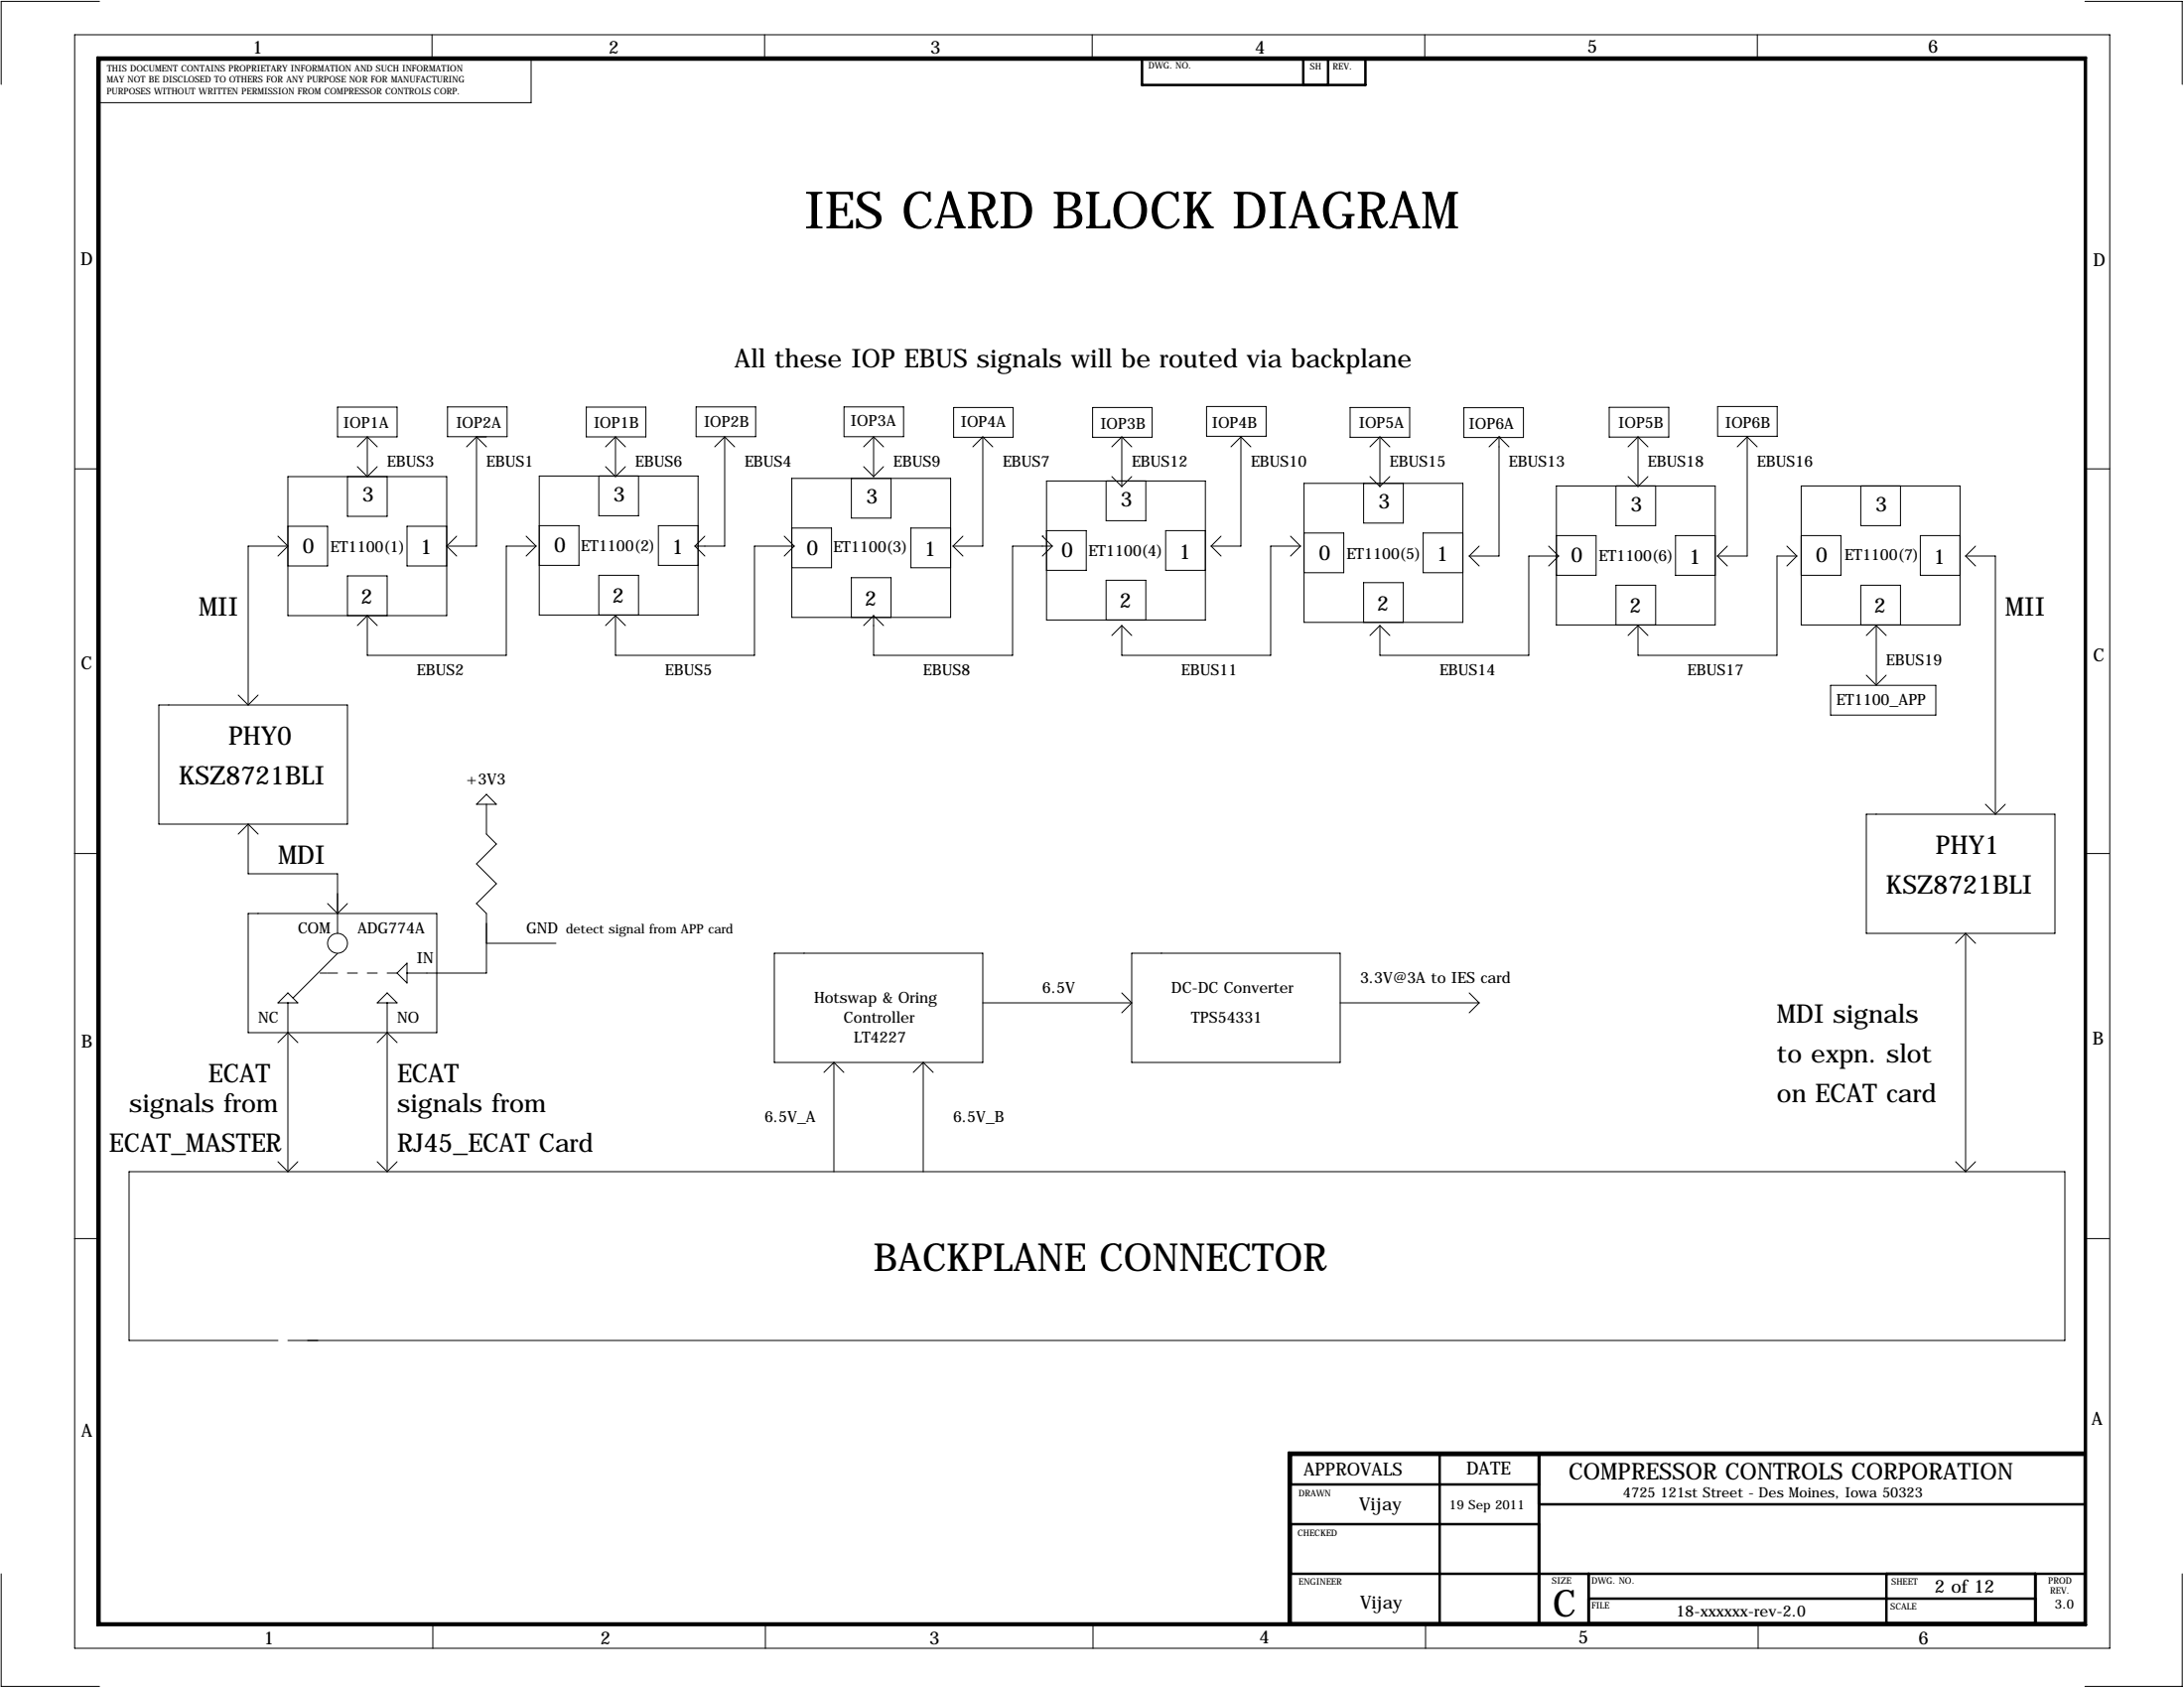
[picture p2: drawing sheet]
<svg xmlns="http://www.w3.org/2000/svg" width="559mm" height="432mm" viewBox="0 0 559 432" stroke-linecap="round" stroke-linejoin="round" font-family="sans-serif">
<g fill="none" stroke="#000" stroke-width=".25">
<path d="M19.1 8.9h520.7v412.7h-520.7zM25.5 .4h-25.2v21.2M110.5 8.9v6.3M143.1 15.2h-7.2v11.1h-110.9M195.6 8.9v6.3M279.5 8.9v6.3M364.5 8.9v6.3M449.6 8.9v6.3M533.5 .4h24.8v21.2M19.2 119.9h6.4M86.4 104.1h15.2v7.7h-15.2zM91.4 119.4l2.6 2.5"/>
<path d="M94 111.8v10.1M94 111.8l2.5 2.5M94 111.8l-2.6 2.5M96.5 119.4l-2.5 2.5M114.5 104.1h15.2v7.6h-15.2zM121.9 111.8h2.6M121.9 111.8v27.9h-7.6M121.9 111.8l-2.5 2.5M121.9 111.8l2.6 2.5M150 104.1h15.3v7.7h-15.3zM154.9 119.4l2.6 2.5M157.5 111.8v10.1"/>
<path d="M157.5 111.8l-2.6 2.5M157.5 111.8l2.5 2.5M160 119.4l-2.5 2.5M178.1 104.1h15.2v7.6h-15.2zM185.4 111.8v27.9h-7.6M185.4 111.8l-2.5 2.5M185.4 111.8l2.6 2.5M216 104.1h15.2v7.6h-15.2zM221 119.4l2.5 2.5M223.5 111.8v10.1M223.5 111.8l-2.5 2.5M223.5 111.8l2.6 2.5"/>
<path d="M226.1 119.4l-2.6 2.5M244 104.2h15.2v7.7h-15.2zM251.5 111.8v27.9h-7.7M251.5 111.8l-2.6 2.5M251.5 111.8l2.5 2.5M279.6 104.2h15.2v7.7h-15.2zM287 111.8v12.7M287 111.8l-2.5 2.5M287 111.8l2.6 2.5M308.7 104h15.3v7.6h-15.3zM317.5 111.8v27.9h-7.6M317.5 111.8l-2.5 2.5"/>
<path d="M317.5 111.8l2.5 2.5M345.4 104.2h15.3v7.7h-15.3zM353.1 111.8v12.7M353.1 111.8l-2.6 2.5M353.1 111.8l2.5 2.5M374.5 104.3h15.3v7.6h-15.3zM383.5 111.8h.1M383.5 111.8v30.4h-7.6M383.5 111.8l-2.5 2.5M383.5 111.8l2.6 2.5M411.7 104.2h15.3v7.6h-15.3zM419.1 111.8v12.7"/>
<path d="M419.1 111.8l-2.5 2.5M419.1 111.8l2.5 2.5M439.5 104h15.2v7.6h-15.2zM447 111.8v30.4h-7.6M447 111.8l-2.5 2.5M447 111.8l2.6 2.5M533.4 119.9h6.4M71.1 137.2l2.6 2.5M73.7 121.9h40.6v35.6h-40.6zM73.7 134.6h10.1v10.2h-10.1M73.7 139.7h-10.2v40.6M73.7 139.7l-2.6 2.5"/>
<path d="M88.9 121.9v10.2h10.2v-10.2M114.3 134.6h-10.2v10.2h10.2M114.3 139.7l2.5 2.5M116.8 137.2l-2.5 2.5M134.6 137.2l2.6 2.5M137.2 139.7h-7.7v27.9h-35.5v-10.1M137.2 139.7l-2.6 2.5M138 121.8h40.6v35.5h-40.6zM138 134.5h10.1v10.1h-10.1M153.2 121.8v10.1h10.2v-10.1M177.8 139.7l2.5 2.5M178.6 134.5h-10.1v10.1h10.1"/>
<path d="M180.3 137.2l-2.5 2.5M200.7 137.2l2.5 2.5M202.6 122.4h40.6v35.5h-40.6zM202.6 135.1h10.2v10.1h-10.2M203.2 139.7h-10.2v27.9h-35.5v-10.1M203.2 139.7l-2.5 2.5M217.8 122.4v10.1h10.2v-10.1M243.2 135.1h-10.1v10.1h10.1M243.8 139.7l2.6 2.5M246.4 137.2l-2.6 2.5M266.7 137.2h.1M266.7 137.2l2.5 2.5"/>
<path d="M267.8 123h40.6v35.6h-40.6zM267.8 135.7h10.1v10.2h-10.1M269.2 139.7h-10.1v27.9h-35.6v-10.1M269.2 139.7l-2.5 2.5M283 123v10.2h10.2v-10.2M284.5 121.9l2.5 2.6M289.6 121.9l-2.6 2.6M308.4 135.7h-10.2v10.2h10.2M309.9 139.7l2.5 2.5M312.4 137.2l-2.5 2.5M330.2 137.2l2.5 2.5M332.7 139.7h-7.6v27.9h-38.1v-7.6"/>
<path d="M332.7 139.7l-2.5 2.5M333.7 123.6h40.6v35.6h-40.6zM333.7 136.3h10.1v10.2h-10.1M348.9 123.6v10.2h10.2v-10.2M350.5 121.9l2.6 2.6M355.6 121.9l-2.5 2.6M374.3 136.3h-10.2v10.2h10.2M378.5 139.7l-2.6 2.5M396.2 139.7l2.6 2.5M398.2 137h10.2v10.2h-10.2M398.2 124.3h40.7v35.6h-40.7zM413.5 124.3v10.2h10.1v-10.2"/>
<path d="M416.6 121.9l2.5 2.6M421.6 121.9l-2.5 2.6M438.9 137h-10.2v10.2h10.2M442 139.7l-2.6 2.5M457.2 139.7l2.5 2.5M460.9 137h10.1v10.2h-10.1M460.9 124.3h40.6v35.6h-40.6zM476.1 124.3v10.2h10.2v-10.2M501.5 137h-10.2v10.2h10.2M505.5 139.7l-2.6 2.5M88.9 157.5v-10.2h10.2v10.2M94 157.5l-2.6 2.5"/>
<path d="M94 157.5l2.5 2.5M153.2 157.3v-10.1h10.2v10.1M157.5 157.5l-2.6 2.5M157.5 157.5l2.5 2.5M217.8 157.9v-10.1h10.2v10.1M223.5 157.5l-2.5 2.5M223.5 157.5l2.6 2.5M283 158.6v-10.2h10.2v10.2M348.9 159.2v-10.2h10.2v10.2M375.9 142.2l2.6 2.6M398.8 142.2h-7.6v25.4h-38.1v-7.6M398.8 142.2l-2.6 2.6"/>
<path d="M413.5 159.9v-10.2h10.1v10.2M439.4 142.2l2.6 2.6M459.7 142.2h-5v25.4h-35.6v-7.6M459.7 142.2l-2.5 2.6M476.1 159.9v-10.2h10.2v10.2M502.9 142.2h7.6v66.1M502.9 142.2l2.6 2.6M61 177.8l2.5 2.5M66 177.8l-2.5 2.5M287 160l-2.5 2.6M287 160l2.6 2.6M353.1 160l2.5 2.6"/>
<path d="M353.1 160l-2.6 2.6M419.1 160l-2.5 2.6M419.1 160l2.5 2.6M468.4 175.3h26.9v7.6h-26.9zM477.5 172.7l2.6 2.6M480.1 160v15.3M480.1 160l-2.6 2.6M480.1 160l2.5 2.6M482.6 172.7l-2.5 2.6M40.6 180.3h48.3v30.5h-48.3zM19 218.3h6.5M63.5 210.8v12.7h22.9v15.3"/>
<path d="M63.5 210.8l-2.5 2.6M63.5 210.8l2.5 2.6M124.5 205.7v7.7l2.5 2.5-5.1 5.1 5.1 5.1-5.1 5 2.6 2.6v15.2h-20.4M124.5 203.2l2.5 2.5h-5.1zM477.5 208.3h48.3v30.5h-48.3zM508 205.7l2.5 2.6M513.1 205.7l-2.6 2.6M533.3 218.3h6.4M63.5 233.7h48.3v30.5h-48.3zM83.8 231.1l2.6 2.6 2.5-2.6M502.9 238.8v60.9M502.9 238.8l-2.5 2.5"/>
<path d="M502.9 238.8l2.6 2.5M73.7 256.5v43.2M73.7 254l2.5 2.5h-5.1zM81.9 248.9h1.8M83.8 248.9h2.6M86.4 243.9l-11.5 11.3M88.9 248.9h2.5M94 248.9h2.5M99.1 256.5v43.2M99.1 254l2.5 2.5h-5.1zM99.1 248.9h2.5M101.6 248.9l2.5-2.5v5.1z"/>
<path d="M124.5 241.3h17.7M198.1 243.8h53.4v28h-53.4zM251.5 256.5h38.1M287 254l2.6 2.5M289.6 243.8h53.3v28h-53.3zM289.6 256.5l-2.6 2.6M342.9 256.5h35.6M375.9 254l2.6 2.5M378.5 256.5l-2.6 2.6M71.1 266.7l2.6-2.5 2.5 2.5M96.5 266.7l2.6-2.5 2.5 2.5M213.4 271.8v27.9"/>
<path d="M213.4 271.8l-2.6 2.5M213.4 271.8l2.5 2.5M236.2 271.8v27.9M236.2 271.8l-2.5 2.5M236.2 271.8l2.6 2.5M71.1 297.2l2.6 2.5M76.2 297.2l-2.5 2.5M96.5 297.2l2.6 2.5M101.6 297.2l-2.5 2.5M500.4 297.2l2.5 2.5M505.5 297.2l-2.6 2.5M19 316.8h6.5"/>
<path d="M533.3 316.8h6.4M71.1 342.9h-38.1v-43.2h495.3v43.2h-454.6M.3 402.6v28.8h25.2M110.7 415.3v6.3M195.8 415.3v6.3M279.7 415.3v6.3M364.7 415.3v6.3M449.8 415.3v6.3M558.3 402.6v28.8h-24.8"/>
<circle cx="86.4" cy="241.3" r="2.54"/>
</g>
<g fill="none" stroke="#000" stroke-width=".63">
<path d="M24.9 14.7h508.8v401h-508.8zM25.5 15.2h508v400.1h-508zM292.2 15h57.2v6.7h-57.2zM333.5 21.7v-6.7h6.3v6.7M330.3 379.7h63.5M368.4 372.1v43.2M393.8 372.1v43.2M533.5 372.1h-203.2v43.2M533.5 371.6h-203.8v43.7M330.3 389.9h63.5M393.8 384.8h139.7M330.3 402.6h203.2"/>
<path d="M406.5 402.6v12.7M406.5 408.9h114.3M482.7 402.6v12.7M520.8 402.6v12.7"/>
</g>
<text font-size="13.2" x="205.7" y="58.4">IES CARD BLOCK DIAGRAM</text>
<text font-size="9.9" x="223.5" y="325.1">BACKPLANE CONNECTOR</text>
<text font-size="9.6" x="397.3" y="413.5">C</text>
<g font-size="6.6">
<text x="188" y="94">All these IOP EBUS signals will be routed via backplane</text>
<text x="50.8" y="157.5">MII</text>
<text x="513.1" y="157.5">MII</text>
<text x="58.4" y="190.5">PHY0</text>
<text x="45.7" y="200.7">KSZ8721BLI</text>
<text x="71.1" y="221">MDI</text>
<text x="495.3" y="218.4">PHY1</text>
<text x="482.6" y="228.6">KSZ8721BLI</text>
<text x="454.7" y="261.6">MDI signals</text>
<text x="454.7" y="271.8">to expn. slot</text>
<text x="53.3" y="276.9">ECAT</text>
<text x="101.6" y="276.9">ECAT</text>
<text x="454.7" y="281.9">on ECAT card</text>
<text x="33" y="284.5">signals from</text>
<text x="101.6" y="284.5">signals from</text>
<text x="27.9" y="294.6">ECAT_MASTER</text>
<text x="101.6" y="294.6">RJ45_ECAT Card</text>
</g>
<text font-size="5.9" x="401.4" y="378.6">COMPRESSOR CONTROLS CORPORATION</text>
<g font-size="5.3">
<text x="92.7" y="128.3">3</text>
<text x="157" y="128.2">3</text>
<text x="221.6" y="128.8">3</text>
<text x="286.8" y="129.4">3</text>
<text x="352.7" y="130">3</text>
<text x="417.2" y="130.7">3</text>
<text x="479.9" y="130.7">3</text>
<text x="77.4" y="141.5">0</text>
<text x="107.6" y="141.8">1</text>
<text x="141.7" y="141.3">0</text>
<text x="171.9" y="141.6">1</text>
<text x="206.3" y="141.9">0</text>
<text x="236.5" y="142.2">1</text>
<text x="271.5" y="142.6">0</text>
<text x="301.7" y="142.9">1</text>
<text x="337.4" y="143.2">0</text>
<text x="367.6" y="143.5">1</text>
<text x="402" y="143.9">0</text>
<text x="464.6" y="143.9">0</text>
<text x="432.2" y="144.2">1</text>
<text x="494.8" y="144.2">1</text>
<text x="92.4" y="154.4">2</text>
<text x="156.7" y="154.3">2</text>
<text x="221.3" y="154.9">2</text>
<text x="286.5" y="155.5">2</text>
<text x="352.3" y="156.2">2</text>
<text x="416.9" y="156.8">2</text>
<text x="479.6" y="156.8">2</text>
</g>
<g font-size="4.6">
<text x="64.6" y="13.7">1</text>
<text x="155.8" y="13.7">2</text>
<text x="238" y="13.7">3</text>
<text x="321.1" y="13.7">4</text>
<text x="406.1" y="13.5">5</text>
<text x="493.3" y="13.5">6</text>
<text x="20.6" y="67.9">D</text>
<text x="535.6" y="68.1">D</text>
<text x="20.7" y="171.1">C</text>
<text x="535.5" y="169.2">C</text>
<text x="20.8" y="268.1">B</text>
<text x="535.4" y="267.2">B</text>
<text x="535.2" y="364.5">A</text>
<text x="20.8" y="367.5">A</text>
<text x="333.6" y="377.4">APPROVALS</text>
<text x="375.2" y="377.2">DATE</text>
<text x="347.8" y="386.3">Vijay</text>
<text x="495" y="407.5">2 of 12</text>
<text x="348" y="411.5">Vijay</text>
<text x="67.5" y="420.6">1</text>
<text x="153.6" y="420.6">2</text>
<text x="237.8" y="420.6">3</text>
<text x="322.2" y="420.5">4</text>
<text x="403.9" y="420.4">5</text>
<text x="490.9" y="420.6">6</text>
</g>
<g font-size="4">
<text x="87.9" y="109.5">IOP1A</text>
<text x="116.7" y="109.5">IOP2A</text>
<text x="151.9" y="109.5">IOP1B</text>
<text x="180.1" y="109.2">IOP2B</text>
<text x="217.7" y="109">IOP3A</text>
<text x="245.8" y="109.2">IOP4A</text>
<text x="281.5" y="109.7">IOP3B</text>
<text x="310.1" y="109.4">IOP4B</text>
<text x="347.7" y="109.6">IOP5A</text>
<text x="375.8" y="109.8">IOP6A</text>
<text x="414.1" y="109.6">IOP5B</text>
<text x="441.4" y="109.4">IOP6B</text>
<text x="99.1" y="119.4">EBUS3</text>
<text x="124.5" y="119.4">EBUS1</text>
<text x="162.6" y="119.4">EBUS6</text>
<text x="190.5" y="119.4">EBUS4</text>
<text x="228.6" y="119.4">EBUS9</text>
<text x="256.5" y="119.4">EBUS7</text>
<text x="289.6" y="119.4">EBUS12</text>
<text x="320" y="119.4">EBUS10</text>
<text x="355.6" y="119.4">EBUS15</text>
<text x="386.1" y="119.4">EBUS13</text>
<text x="421.6" y="119.4">EBUS18</text>
<text x="449.6" y="119.4">EBUS16</text>
<text x="84.6" y="141.1">ET1100(1)</text>
<text x="148.6" y="141">ET1100(2)</text>
<text x="213.2" y="141.3">ET1100(3)</text>
<text x="278.5" y="142.1">ET1100(4)</text>
<text x="344.5" y="143">ET1100(5)</text>
<text x="409.1" y="143.5">ET1100(6)</text>
<text x="472" y="143.2">ET1100(7)</text>
<text x="106.7" y="172.7">EBUS2</text>
<text x="170.2" y="172.7">EBUS5</text>
<text x="236.2" y="172.7">EBUS8</text>
<text x="302.3" y="172.7">EBUS11</text>
<text x="368.3" y="172.7">EBUS14</text>
<text x="431.8" y="172.7">EBUS17</text>
<text x="482.6" y="170.2">EBUS19</text>
<text x="469.9" y="180.3">ET1100_APP</text>
<text x="119.4" y="200.7">+3V3</text>
<text x="76.2" y="238.8">COM</text>
<text x="91.4" y="238.8">ADG774A</text>
<text x="134.6" y="238.8">GND</text>
<text x="106.7" y="246.4">IN</text>
<text x="348" y="251.5">3.3V@3A to IES card</text>
<text x="208.3" y="256.5">Hotswap &amp; Oring</text>
<text x="266.7" y="254">6.5V</text>
<text x="299.7" y="254">DC-DC Converter</text>
<text x="66" y="261.6">NC</text>
<text x="101.6" y="261.6">NO</text>
<text x="215.9" y="261.6">Controller</text>
<text x="304.8" y="261.6">TPS54331</text>
<text x="218.4" y="266.7">LT4227</text>
<text x="195.6" y="287">6.5V_A</text>
<text x="243.8" y="287">6.5V_B</text>
<text x="428.9" y="413.6">18-xxxxxx-rev-2.0</text>
</g>
<text font-size="3.6" x="415.3" y="383">4725 121st Street - Des Moines, Iowa 50323</text>
<g font-size="3.3">
<text x="144.8" y="238.8">detect signal from APP card</text>
<text x="370.8" y="386.1">19 Sep 2011</text>
<text x="525.8" y="411.5">3.0</text>
</g>
<g font-size="2.3">
<text x="293.8" y="17.6">DWG. NO.</text>
<text x="335.2" y="17.7">SH</text>
<text x="341" y="17.7">REV.</text>
<text x="27.3" y="21.1">MAY NOT BE DISCLOSED TO OTHERS FOR ANY PURPOSE NOR FOR MANUFACTURING</text>
<text x="27.4" y="18.3">THIS DOCUMENT CONTAINS PROPRIETARY INFORMATION AND SUCH INFORMATION</text>
<text x="27.3" y="24.2">PURPOSES WITHOUT WRITTEN PERMISSION FROM COMPRESSOR CONTROLS CORP.</text>
<text x="332.3" y="382.8">DRAWN</text>
<text x="332" y="392.9">CHECKED</text>
<text x="332.3" y="405.4">ENGINEER</text>
<text x="397.1" y="405.1">SIZE</text>
<text x="407.2" y="405.1">DWG. NO.</text>
<text x="483.9" y="405.4">SHEET</text>
<text x="524.1" y="405.1">PROD</text>
<text x="524.6" y="407.7">REV.</text>
<text x="407.2" y="411.5">FILE</text>
<text x="483.7" y="411.7">SCALE</text>
</g>
</svg>
